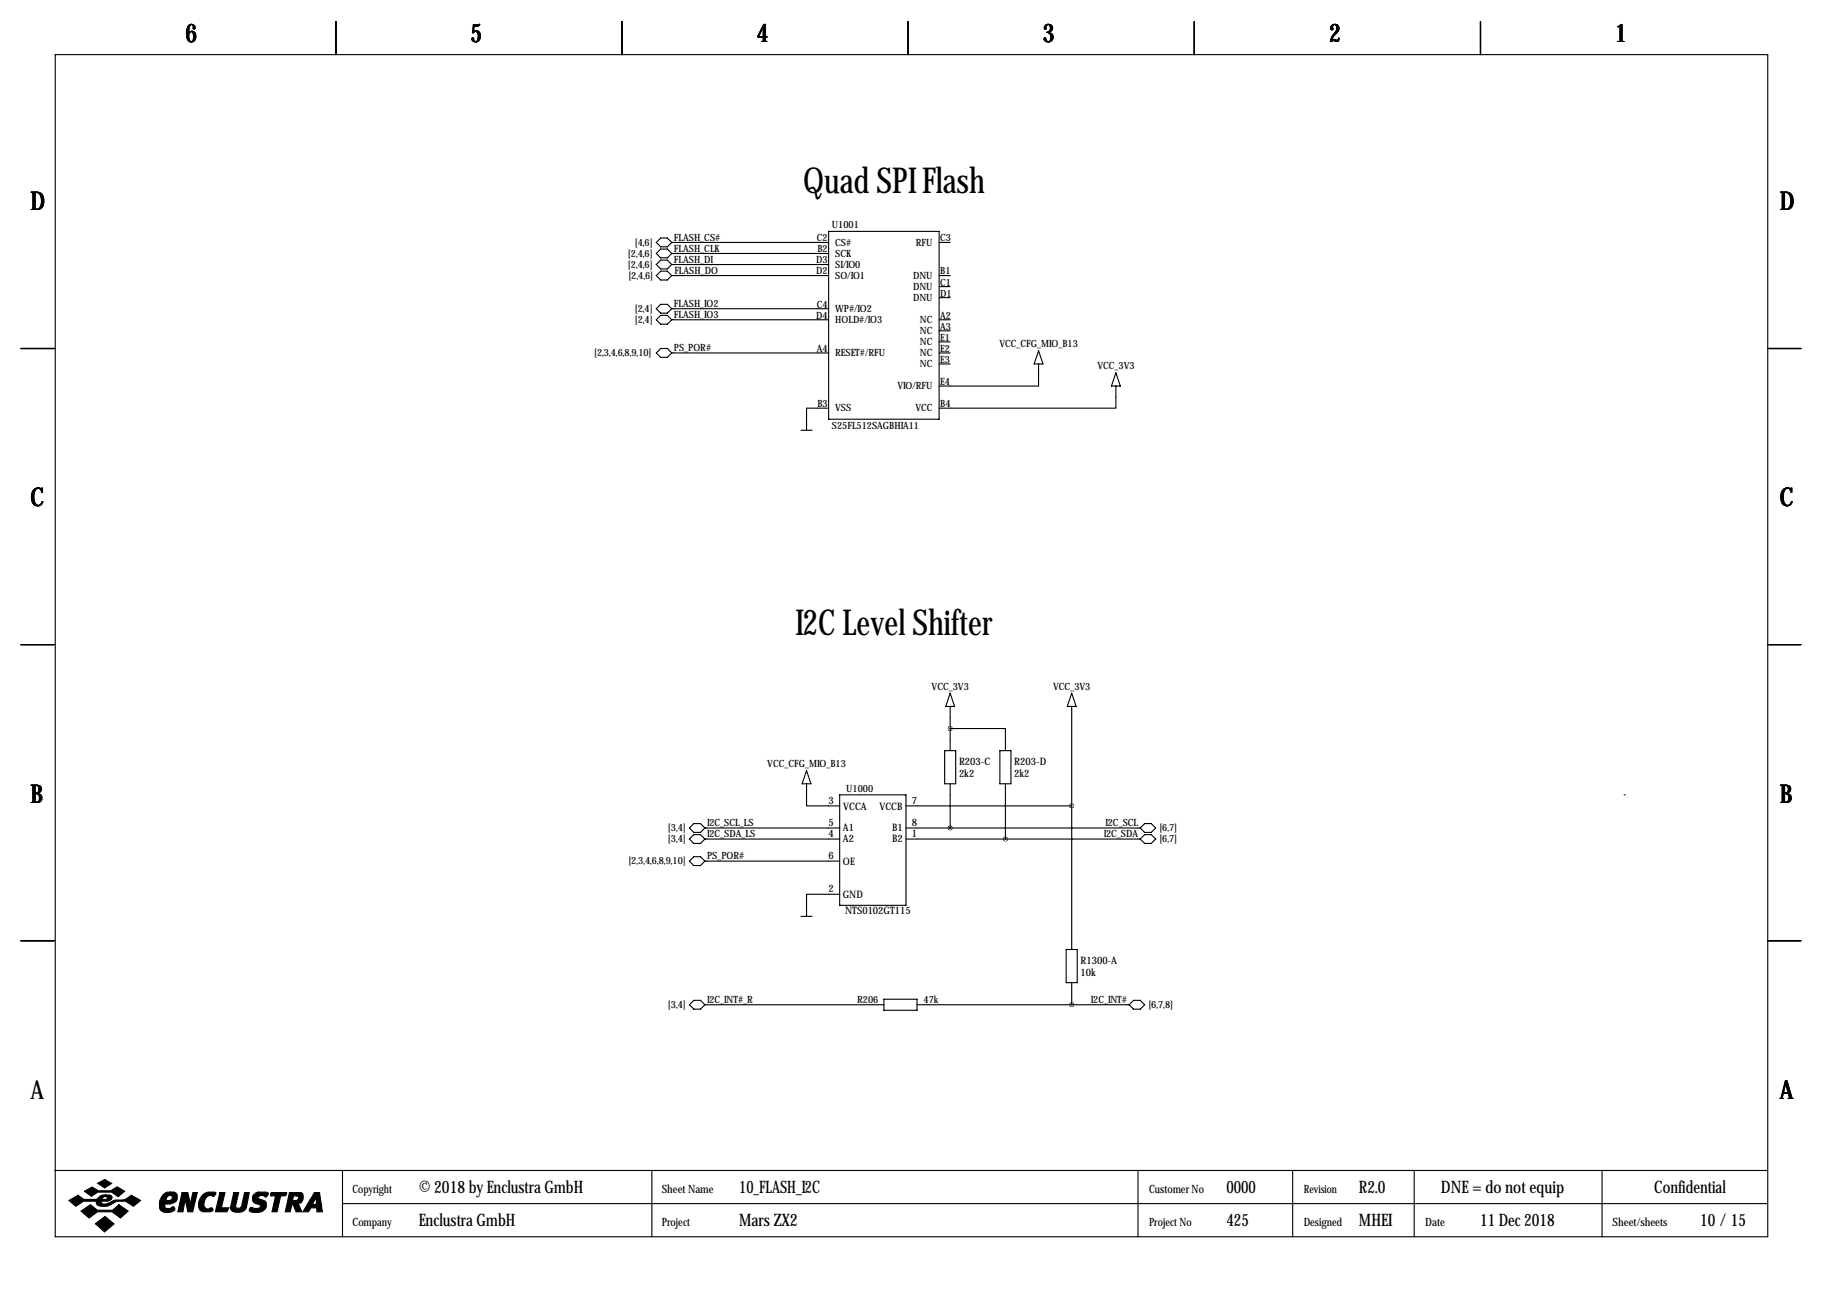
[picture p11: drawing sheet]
<svg xmlns="http://www.w3.org/2000/svg" width="419mm" height="297mm" viewBox="0 0 419 297" stroke-linecap="round" stroke-linejoin="round" font-family="sans-serif">
<g fill="none" stroke="#000" stroke-width=".25">
<path d="M12.7 12.6h393.7v271.7h-393.7zM77.2 4.9v7.7M143 4.9v7.7M208.8 4.9v7.7M274.6 4.9v7.7M340.4 4.9v7.7M150.9 55.7l1-1h1.5l1 1-1 1.1h-1.5zM150.9 58.3l1-1h1.5l1 1-1 1h-1.5zM154.4 58.3h36.1M154.4 55.7h36.1M190.5 53.2h25.4v43.2h-25.4zM215.9 55.7h2.5"/>
<path d="M150.9 71l1-1h1.5l1 1-1 1h-1.5zM150.9 73.5l1-1h1.5l1 1-1 1h-1.5zM150.9 60.8l1-1h1.5l1 1-1 1h-1.5zM150.9 63.4l1-1.1h1.5l1 1.1-1 1h-1.5zM154.4 60.8h36.1M154.4 73.5h36.1M154.4 71h36.1M154.4 63.4h36.1M215.9 73.5h2.5M215.9 63.4h2.5M215.9 65.9h2.5M215.9 68.4h2.5"/>
<path d="M215.9 76.1h2.5M215.9 78.6h2.5M4.8 80.1h7.6M150.9 81.1l1-1h1.5l1 1-1 1.1h-1.5zM154.4 81.1h36.1M184.1 98.9h2.6M190.5 93.8h-5.1v5.1M215.9 81.1h2.5M215.9 83.7h2.5M238.8 83.7v5.1h-22.9M238.8 80.6l1 3.1h-2.1zM256.5 88.8v5h-40.6"/>
<path d="M256.5 85.7l1.1 3.1h-2.1zM406.4 80.1h7.6M4.8 148.2h7.6M218.4 159.4l1.1 3h-2.1zM246.4 159.4l1 3h-2zM406.4 148.2h7.6M185.4 177.2l1 3h-2zM217.2 172.6h2.5v7.6h-2.5zM218.4 167.5h12.7v5.1M218.4 162.4v10.2M229.9 172.6h2.5v7.6h-2.5zM246.4 162.4v55.9"/>
<path d="M158.5 190.4l1-1.1h1.5l1.1 1.1-1.1 1h-1.5zM158.5 192.9l1-1h1.5l1.1 1-1.1 1h-1.5zM158.5 198l1-1h1.5l1.1 1-1.1 1h-1.5zM162.1 190.4h30.9M162.1 192.9h30.9M162.1 198h30.9M185.4 180.2v5.1h7.6M193 182.7h15.3v25.4h-15.3zM208.3 190.4h53.8M208.3 192.9h53.8M208.3 185.3h38.1M218.4 180.2v10.2"/>
<path d="M231.1 180.2v12.7M262.1 190.4l1-1.1h1.6l1 1.1-1 1h-1.6zM262.1 192.9l1-1h1.6l1 1-1 1h-1.6zM373.4 182.7h.1M4.8 216.3h7.6M184.1 210.7h2.6M193 205.6h-7.6v5.1M245.1 218.3h2.5v7.6h-2.5zM406.4 216.3h7.6M158.5 231l1-1h1.5l1.1 1-1.1 1h-1.5zM162.1 231h41.1M203.2 229.7h7.6v2.6h-7.6z"/>
<path d="M210.8 231h48.8M246.4 225.9v5.1M260.6 230h1.5l1 1-1 1h-1.5l-1-1zM12.6 269.1h393.7M78.7 269.1v15.2M78.7 276.7h327.6M149.9 269.1v15.2M261.6 269.1v15.2M297.2 269.1v15.2M325.1 269.1v15.2M368.3 269.1v15.2"/>
</g>
<g fill="#000" stroke="#000" stroke-width=".25">
<path d="M15.8 276l2.1-1.2 1.4 1h2.8l.3-.2a1.77 1.77 0 0 1 1.9-.9v.4l-.6 .2-.2 .5h.9l.3-.6-.4-.1v-.4h.9a.59 .59 0 0 1 .6 .7l-.2 .4-.8 .4h-1.4l-.1 .1 .1 .4a3.2 3.2 0 0 0 2.7-.7l.3-.1a4 4 0 0 0 3.8-1.1l2.1 1.2-1.6 1.3a4 4 0 0 0-5.5-.2 2.66 2.66 0 0 1-2.9-.2l-.1-.7h-3l-1.8 1.1zM19.4 273.9l1.8-1 1.4 .9h2.9l1.4-.9 1.8 1-1.5 1.2-1.5-1h-3.2l-1.5 .9zM22.5 272l1.6-.8 1.6 .9-1.6 1zM18.6 278.4l2.2-1.4 1.6 1.2h3.5l1.4-1.2 2.2 1.4-1.8 1.6-1.9-1.4h-3.4l-1.9 1.4zM37.4 274.7a1.75 1.75 0 0 1 1.8-.6v.7a.82 .82 0 0 0-.8 1.2h.6a.6 .6 0 0 0 .6-.5 .6 .6 0 0 0-.4-.7v-.7h.8l.5 .3a1.61 1.61 0 0 1 0 1.7 1.61 1.61 0 0 1-1.5 .7h-1v.9l.2 .1h.9l.7-.4 .4 .4a1.06 1.06 0 0 1-1.3 1 1.82 1.82 0 0 1-2.2-1.1 3.5 3.5 0 0 1 .7-3zM41.9 274.2h1.3l.5 2.6 .6-2.6h1.1l-1.1 4.4h-1.1l-.6-2.9-.5 2.9h-1.2zM46.7 274.6a2.78 2.78 0 0 1 2.9-.4l-.4 .9a1.32 1.32 0 0 0-2.1 .8l-.2 .8a.98 .98 0 0 0 1.1 1.2 .55 .55 0 0 1 .6-.2 .55 .55 0 0 1 .4 .6l-.7 .3-1.8-.1a1.79 1.79 0 0 1-.8-2.3zM50.5 274.2h1.2l-.8 3.5h1.7l-.4 .9h-2.7zM53.7 274.2h1.2l-.7 3.1a.73 .73 0 0 0 .7 .5 .73 .73 0 0 0 .7-.6l.6-3h1.1l-.7 3.4a2.28 2.28 0 0 1-3.6 .4v-.4zM58.3 274.7l.8-.6h2.1l.5 .2v.2l-.6 .7a.96 .96 0 0 0-1-.4 .96 .96 0 0 0-.8 .6l1.7 .8a1.71 1.71 0 0 1-.1 1.8 1.71 1.71 0 0 1-1.7 .8l-1.4-.2a.51 .51 0 0 1-.4-.7 .51 .51 0 0 1 .8-.2l1 .1a.52 .52 0 0 0 .6-.2 .52 .52 0 0 0-.2-.7 1.39 1.39 0 0 1-1.4-.6 1.39 1.39 0 0 1 .1-1.6zM62.2 274.4l.2-.2h3.5l-.1 .4-.3 .3h-1l-.8 3.7h-1.2l.8-3.7h-1.1zM66.5 274.2h1.7v.7h-.7l-.2 1.1h.9l.3-.3a.44 .44 0 0 0 .1-.5 .44 .44 0 0 0-.4-.3v-.7h1l.3 .2 .2 .3v.9a1.03 1.03 0 0 1-1.2 1l.9 2h-1.3l-.8-1.8h-.1l-.5 1.8h-1.1z"/>
<path d="M72.3 274.2h1.2l.6 4.4h-1.3v-.9h-1.3l-.6 .9h-1.3l1.7-2.7h1l-.4 .8 .2 .2h.4l.2-.2v-1.5l-.4 .7h-1zM21.9 281.3l2.2-1.6 2.1 1.7-2.2 1.8z"/>
</g>
<path d="M218.4 190.4a.05 .05 0 0 0 .1 0 .05 .05 0 0 0-.1 0zM218.4 167.5a.05 .05 0 0 0 .1 0 .05 .05 0 0 0-.1 0zM231.1 192.9a.05 .05 0 0 0 .1 0 .05 .05 0 0 0-.1 0zM246.3 231a.05 .05 0 0 0 .1 0 .05 .05 0 0 0-.1 0zM246.3 185.3a.05 .05 0 0 0 .1 0 .05 .05 0 0 0-.1 0z" fill="#000" stroke="#000" stroke-width="1"/>
<g font-size="8.2">
<text x="184.7" y="44.3">Quad SPI Flash</text>
<text x="182.9" y="145.9">I2C Level Shifter</text>
</g>
<g font-size="5.9">
<text x="42.7" y="9.8">6</text>
<text x="108.2" y="9.8">5</text>
<text x="174" y="9.8">4</text>
<text x="239.8" y="9.8">3</text>
<text x="305.6" y="9.8">2</text>
<text x="371.3" y="9.8">1</text>
<text x="7" y="48.4">D</text>
<text x="409.2" y="48.4">D</text>
<text x="7" y="116.4">C</text>
<text x="409.2" y="116.4">C</text>
<text x="7" y="184.5">B</text>
<text x="409.2" y="184.5">B</text>
<text x="7" y="252.6">A</text>
<text x="409.2" y="252.6">A</text>
</g>
<g font-size="4">
<text x="96.3" y="274.2">© 2018 by Enclustra GmbH</text>
<text x="169.9" y="274.2">10_FLASH_I2C</text>
<text x="281.9" y="274.2">0000</text>
<text x="312.4" y="274.2">R2.0</text>
<text x="331.3" y="274.2">DNE = do not equip</text>
<text x="380.3" y="274.2">Confidential</text>
<text x="96.3" y="281.8">Enclustra GmbH</text>
<text x="169.9" y="281.8">Mars ZX2</text>
<text x="281.9" y="281.8">425</text>
<text x="312.4" y="281.8">MHEI</text>
<text x="340.3" y="281.8">11 Dec 2018</text>
<text x="390.9" y="281.8">10 /15</text>
</g>
<g font-size="2.6">
<text x="81" y="274.2">Copyright</text>
<text x="152.1" y="274.2">Sheet Name</text>
<text x="264.2" y="274.2">Customer No</text>
<text x="299.7" y="274.2">Revision</text>
<text x="81" y="281.8">Company</text>
<text x="152.1" y="281.8">Project</text>
<text x="264.2" y="281.8">Project No</text>
<text x="299.7" y="281.8">Designed</text>
<text x="327.7" y="281.8">Date</text>
<text x="370.7" y="281.8">Sheet/sheets</text>
</g>
<g font-size="2.4">
<text x="220.5" y="175.9">R203-C</text>
<text x="220.5" y="178.7">2k2</text>
<text x="233.2" y="175.9">R203-D</text>
<text x="233.2" y="178.7">2k2</text>
<text x="190.5" y="184.8">3</text>
<text x="209.6" y="184.8">7</text>
<text x="190.5" y="189.9">5</text>
<text x="193.8" y="191.1">A1</text>
<text x="193.9" y="186.2">VCCA</text>
<text x="202.2" y="186.2">VCCB</text>
<text x="205.1" y="191.1">B1</text>
<text x="209.6" y="189.9">8</text>
<text x="190.5" y="192.4">4</text>
<text x="190.5" y="197.5">6</text>
<text x="193.8" y="193.7">A2</text>
<text x="205.1" y="193.7">B2</text>
<text x="209.6" y="192.4">1</text>
<text x="193.8" y="198.8">OE</text>
<text x="190.5" y="205.1">2</text>
<text x="193.8" y="206.5">GND</text>
<text x="194.3" y="210.2">NTS0102GT115</text>
<text x="248.4" y="221.6">R1300-A</text>
<text x="248.4" y="224.5">10k</text>
</g>
<g font-size="2.3">
<text x="191.3" y="52.4">U1001</text>
<text x="144.4" y="59">[2,4,6]</text>
<text x="145.9" y="56.5">[4,6]</text>
<text x="154.9" y="55.3">FLASH_CS#</text>
<text x="154.9" y="57.9">FLASH_CLK</text>
<text x="187.8" y="55.5">C2</text>
<text x="187.9" y="58">B2</text>
<text x="192" y="59">SCK</text>
<text x="192" y="56.5">CS#</text>
<text x="210.6" y="56.5">RFU</text>
<text x="216.2" y="55.5">C3</text>
<text x="144.4" y="61.6">[2,4,6]</text>
<text x="144.5" y="64.1">[2,4,6]</text>
<text x="154.9" y="60.4">FLASH_DI</text>
<text x="155" y="63">FLASH_DO</text>
<text x="187.7" y="60.6">D3</text>
<text x="187.7" y="63.1">D2</text>
<text x="192" y="61.6">SI/IO0</text>
<text x="192" y="64.1">SO/IO1</text>
<text x="209.9" y="64.1">DNU</text>
<text x="216.2" y="63.1">B1</text>
<text x="216.2" y="65.6">C1</text>
<text x="145.9" y="71.7">[2,4]</text>
<text x="154.9" y="70.6">FLASH_IO2</text>
<text x="187.8" y="70.7">C4</text>
<text x="192" y="71.7">WP#/IO2</text>
<text x="209.9" y="66.7">DNU</text>
<text x="209.9" y="69.2">DNU</text>
<text x="216.2" y="68.2">D1</text>
<text x="145.9" y="74.3">[2,4]</text>
<text x="154.9" y="73.1">FLASH_IO3</text>
<text x="187.7" y="73.3">D4</text>
<text x="192" y="74.3">HOLD#/IO3</text>
<text x="211.5" y="74.3">NC</text>
<text x="211.5" y="76.8">NC</text>
<text x="216.2" y="73.3">A2</text>
<text x="216.2" y="75.8">A3</text>
<text x="136.6" y="81.9">[2,3,4,6,8,9,10]</text>
<text x="154.9" y="80.7">PS_POR#</text>
<text x="187.8" y="80.9">A4</text>
<text x="192" y="81.9">RESET#/RFU</text>
<text x="211.5" y="79.4">NC</text>
<text x="211.5" y="81.9">NC</text>
<text x="216.2" y="78.3">E1</text>
<text x="216.2" y="80.9">E2</text>
<text x="216.2" y="83.4">E3</text>
<text x="229.7" y="79.9">VCC_CFG_MIO_B13</text>
<text x="206.3" y="89.5">VIO/RFU</text>
<text x="211.5" y="84.4">NC</text>
<text x="216.2" y="88.5">E4</text>
<text x="252.3" y="84.9">VCC_3V3</text>
<text x="187.9" y="93.6">B3</text>
<text x="192" y="94.6">VSS</text>
<text x="210.5" y="94.6">VCC</text>
<text x="216.2" y="93.6">B4</text>
<text x="191.3" y="98.7">S25FL512SAGBHIA11</text>
<text x="214.2" y="158.6">VCC_3V3</text>
<text x="242.1" y="158.6">VCC_3V3</text>
<text x="176.4" y="176.4">VCC_CFG_MIO_B13</text>
<text x="194.6" y="182">U1000</text>
<text x="153.6" y="191.1">[3,4]</text>
<text x="162.6" y="190">I2C_SCL_LS</text>
<text x="254.2" y="190">I2C_SCL</text>
<text x="266.5" y="191.1">[6,7]</text>
<text x="153.6" y="193.7">[3,4]</text>
<text x="162.6" y="192.5">I2C_SDA_LS</text>
<text x="162.6" y="197.6">PS_POR#</text>
<text x="253.7" y="192.5">I2C_SDA</text>
<text x="266.5" y="193.7">[6,7]</text>
<text x="144.5" y="198.7">[2,3,4,6,8,9,10]</text>
<text x="153.6" y="231.8">[3,4]</text>
<text x="162.6" y="230.6">I2C_INT#_R</text>
<text x="197.1" y="230.5">R206</text>
<text x="212.3" y="230.5">47k</text>
<text x="250.8" y="230.6">I2C_INT#</text>
<text x="264" y="231.8">[6,7,8]</text>
</g>
</svg>
